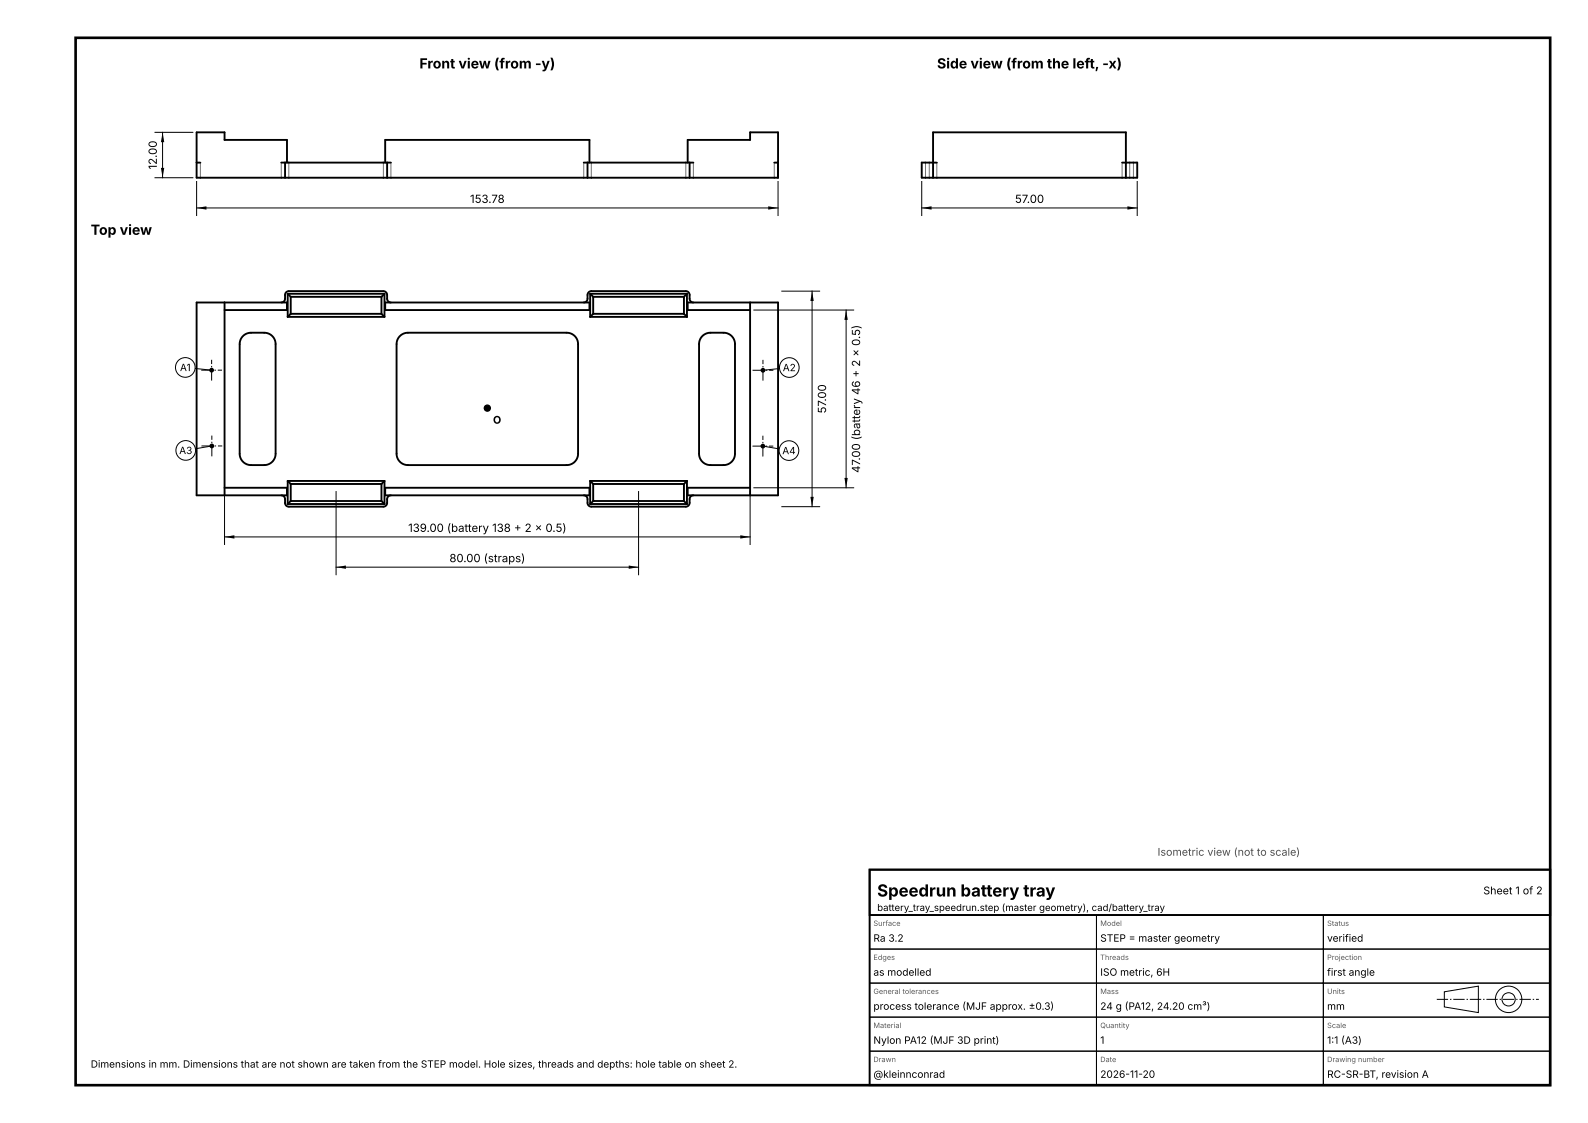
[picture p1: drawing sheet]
<svg xmlns="http://www.w3.org/2000/svg" width="420mm" height="297mm" viewBox="0 0 420 297" stroke-linecap="round" stroke-linejoin="round" font-family="sans-serif">
<g fill="none" stroke="#737373" stroke-width=".26">
<path d="M53 43v4M74.4 43v4M76.4 43v4M101.4 43v4M103.4 43v4M154.4 43v4M156.4 43v4M181.4 43v4M183.4 43v4M204.8 43v4M244.8 43v4M245.8 43v4"/>
<path d="M247.8 43v4M296.8 43v4M298.8 43v4M299.8 43v4"/>
</g>
<g fill="none" stroke="#000" stroke-width=".5">
<path d="M52 43h1M74.4 43h1M75.4 43h27M75.4 47h27M75.4 43v4M75.9 43v-6h-16.5v-2h-7.4v12h23.4M101.9 43v-6h54v6M102.4 43h1M102.4 47h53M102.4 43v4M154.4 43h1M155.4 43h27"/>
<path d="M155.4 47h27M155.4 43v4M181.9 43v-6h16.5v-2h7.4v12h-23.4M182.4 43h1M182.4 43v4M204.8 43h1M246.8 47h51M246.8 47v-12h51v12M247.8 43h-4v4h3M296.8 43h4v4h-3M76.1 77.7v6.1M76.1 77.7h25.6"/>
<path d="M76.1 77.7l.8 .8M76.9 78.5h24M76.9 78.5v4.5M100.9 78.5v4.5M101.7 77.7v6.1M101.7 77.7l-.8 .8M156.1 77.7v6.1M156.1 77.7h25.6M156.1 77.7l.8 .8M156.9 78.5h24M156.9 78.5v4.5M180.9 78.5v4.5"/>
<path d="M181.7 77.7v6.1M181.7 77.7l-.8 .8M59.4 80v51M59.4 82h16.5v-2h-23.9v51h23.9v-2h-16.5M64.3 88.9l.7-.6 .9-.3h4a3 3 0 0 1 3 3v29a3 3 0 0 1-3 3h-3.5a3 3 0 0 1-3-3v-29.2l.2-1zM74.4 80a1 1 0 0 0 1-1v-1a1 1 0 0 1 1-1h25a1 1 0 0 1 1 1v1a1 1 0 0 0 1 1M76.1 83.8h25.6M76.9 83l-.8 .8M76.9 83h24M100.9 83l.8 .8M101.9 80h54v2h-54zM105.8 88.9l.9-.6 1.2-.3h42a3 3 0 0 1 3 3v29a3 3 0 0 1-3 3h-42a3 3 0 0 1-3-3v-29.2l.2-1z"/>
<path d="M154.4 80a1 1 0 0 0 1-1v-1a1 1 0 0 1 1-1h25a1 1 0 0 1 1 1v1a1 1 0 0 0 1 1M156.1 83.8h25.6M156.9 83l-.8 .8M156.9 83h24M180.9 83l.8 .8M185.8 88.9l.7-.6 .9-.3h4a3 3 0 0 1 3 3v29a3 3 0 0 1-3 3h-3.5a3 3 0 0 1-3-3v-29.2l.2-1zM198.4 82h-16.5v-2h23.9v51h-23.9v-2h16.5M198.4 80v51M74.4 131a1 1 0 0 1 1 1v1a1 1 0 0 0 1 1h25a1 1 0 0 0 1-1v-1a1 1 0 0 1 1-1M76.1 133.3h25.6M76.1 127.2v6.1M76.1 127.2h25.6"/>
<path d="M76.1 127.2l.8 .8M76.9 132.5l-.8 .8M76.9 128h24M76.9 132.5h24M76.9 128v4.5M100.9 132.5l.8 .8M100.9 128v4.5M101.7 127.2v6.1M101.7 127.2l-.8 .8M101.9 129h54v2h-54zM154.4 131a1 1 0 0 1 1 1v1a1 1 0 0 0 1 1h25a1 1 0 0 0 1-1v-1a1 1 0 0 1 1-1M156.1 133.3h25.6"/>
<path d="M156.1 127.2v6.1M156.1 127.2h25.6M156.1 127.2l.8 .8M156.9 132.5l-.8 .8M156.9 128h24M156.9 132.5h24M156.9 128v4.5M180.9 132.5l.8 .8M180.9 128v4.5M181.7 127.2v6.1M181.7 127.2l-.8 .8"/>
</g>
<path d="M53.2 97.9h5.5M199 97.9h5.5M53.3 117.9h5.5M56 100.7v-5.5M199 118h5.5M201.8 100.7v-5.5M56 120.7v-5.5M201.8 120.7v-5.5M380 264.3h27" fill="none" stroke="#000" stroke-width=".26" stroke-dasharray="3 .5 .4 .5" stroke-linecap="butt"/>
<g fill="none" stroke="#000" stroke-width=".26">
<path d="M41 35h10M43 35v12M41 47h10M52 48v9M52 55h153.8M205.8 48v9M243.8 55h57M243.8 48v9M300.8 48v9M206.8 77h10M214.8 77v57M51.6 97.4l4.4 .5"/>
<path d="M199.4 82h26.4M206.2 97.5l-4.4 .4M223.8 82v47M56 117.9l-4.3 .8M201.8 118l4.3 .7M59.4 130v14M88.9 130v22M168.9 130v22M198.4 130v14M199.4 129h26.4M206.8 134h10M59.4 142h139"/>
<path d="M88.9 150h80"/>
</g>
<path d="M43 35l.4 2.6h-.8zM42.6 44.4h.8l-.4 2.6zM52 55l2.6-.4v.8zM203.2 54.6l2.6 .4-2.6 .4zM243.8 55l2.6-.4v.8zM298.2 54.6l2.6 .4-2.6 .4zM214.8 77l.4 2.6h-.9zM214.3 131.4h.9l-.4 2.6z" fill="#000"/>
<circle cx="56" cy="97.9" r=".45" fill="#000" stroke="#000" stroke-width=".35"/>
<circle cx="49" cy="97.2" r="2.6" fill="#fff" stroke="#000" stroke-width=".26"/>
<circle cx="201.8" cy="97.9" r=".45" fill="#000" stroke="#000" stroke-width=".35"/>
<circle cx="208.8" cy="97.2" r="2.6" fill="#fff" stroke="#000" stroke-width=".26"/>
<circle cx="56" cy="117.9" r=".45" fill="#000" stroke="#000" stroke-width=".35"/>
<circle cx="49.1" cy="119.1" r="2.6" fill="#fff" stroke="#000" stroke-width=".26"/>
<circle cx="201.8" cy="118" r=".45" fill="#000" stroke="#000" stroke-width=".35"/>
<circle cx="208.7" cy="119.2" r="2.6" fill="#fff" stroke="#000" stroke-width=".26"/>
<path d="M223.8 82l.4 2.6h-.9zM223.3 126.4h.9l-.4 2.6zM59.4 142l2.6-.4v.8zM88.9 150l2.6-.4v.8zM166.3 149.6l2.6 .4-2.6 .4zM195.8 141.6l2.6 .4-2.6 .4z" fill="#000"/>
<circle cx="128.9" cy="107.9" r=".8" fill="#000" stroke="#000" stroke-width=".35"/>
<path d="M20 10h390v277h-390z" fill="none" stroke="#000" stroke-width=".7" stroke-linecap="butt"/>
<g fill="none" stroke="#000" stroke-width=".26">
<path d="M230 251h60v9h-60zM230 242h60v9h-60zM290 251h60v9h-60zM290 242h60v9h-60zM350 251h60v9h-60zM350 242h60v9h-60zM230 278h60v9h-60zM230 269h60v9h-60zM230 260h60v9h-60zM290 278h60v9h-60zM290 269h60v9h-60zM290 260h60v9h-60z"/>
<path d="M350 278h60v9h-60zM350 269h60v9h-60zM350 260h60v9h-60zM382 262.3l9-1.5v7l-9-1.5z"/>
<circle cx="399" cy="264.3" r="1.75"/>
<circle cx="399" cy="264.3" r="3.5"/>
</g>
<path d="M230 230h180v12h-180zM230 230h180v57h-180z" fill="none" stroke="#000" stroke-width=".5"/>
<text font-size="4.4" x="232" y="237.1">Speedrun battery tray</text>
<g font-size="3.7">
<text x="110.9" y="18.1">Front view (from -y)</text>
<text x="247.8" y="18.1">Side view (from the left, -x)</text>
<text x="24" y="62.1">Top view</text>
</g>
<g font-size="3">
<text x="41.5" y="44.8" transform="rotate(-90 41.5 44.8)">12.00</text>
<text x="124.3" y="53.7">153.78</text>
<text x="268.4" y="53.7">57.00</text>
<text x="218.5" y="109.4" transform="rotate(-90 218.5 109.4)">57.00</text>
<text x="227.5" y="125.1" transform="rotate(-90 227.5 125.1)">47.00 (battery 46 + 2 x 0.5)</text>
<text x="108" y="140.7">139.00 (battery 138 + 2 x 0.5)</text>
<text x="118.9" y="148.7">80.00 (straps)</text>
</g>
<g font-size="2.8">
<text x="130.4" y="112.1">O</text>
<text x="392.3" y="236.5">Sheet 1 of 2</text>
</g>
<text font-size="2.8" fill="#4d4d4d" x="306.1" y="226.3">Isometric view (not to scale)</text>
<g font-size="2.7">
<text x="231" y="249.1">Ra 3.2</text>
<text x="291" y="249.1">STEP = master geometry</text>
<text x="351" y="249.1">verified</text>
<text x="231" y="258.1">as modelled</text>
<text x="291" y="258.1">ISO metric, 6H</text>
<text x="351" y="258.1">first angle</text>
<text x="231" y="267.1">process tolerance (MJF approx. ±0.3)</text>
<text x="291" y="267.1">24 g (PA12, 24.20 cm³)</text>
<text x="351" y="267.1">mm</text>
<text x="231" y="276.1">Nylon PA12 (MJF 3D print)</text>
<text x="291" y="276.1">1</text>
<text x="351" y="276.1">1:1 (A3)</text>
<text x="231" y="285.1">@kleinnconrad</text>
<text x="291" y="285.1">2026-11-20</text>
<text x="351" y="285.1">RC-SR-BT, revision A</text>
</g>
<g font-size="2.6">
<text x="47.6" y="98.1">A1</text>
<text x="207" y="98.2">A2</text>
<text x="47.4" y="120.1">A3</text>
<text x="206.9" y="120.1">A4</text>
<text x="24" y="282.4">Dimensions in mm. Dimensions that are not shown are taken from the STEP model. Hole sizes, threads and depths: hole table on sheet 2.</text>
</g>
<text font-size="2.5" x="232" y="240.9">battery_tray_speedrun.step (master geometry), cad/battery_tray</text>
<g font-size="1.9" fill="#595959">
<text x="231" y="244.9">Surface</text>
<text x="291" y="244.9">Model</text>
<text x="351" y="244.9">Status</text>
<text x="231" y="253.9">Edges</text>
<text x="291" y="253.9">Threads</text>
<text x="351" y="253.9">Projection</text>
<text x="231" y="262.9">General tolerances</text>
<text x="291" y="262.9">Mass</text>
<text x="351" y="262.9">Units</text>
<text x="231" y="271.9">Material</text>
<text x="291" y="271.9">Quantity</text>
<text x="351" y="271.9">Scale</text>
<text x="231" y="280.9">Drawn</text>
<text x="291" y="280.9">Date</text>
<text x="351" y="280.9">Drawing number</text>
</g>
</svg>
